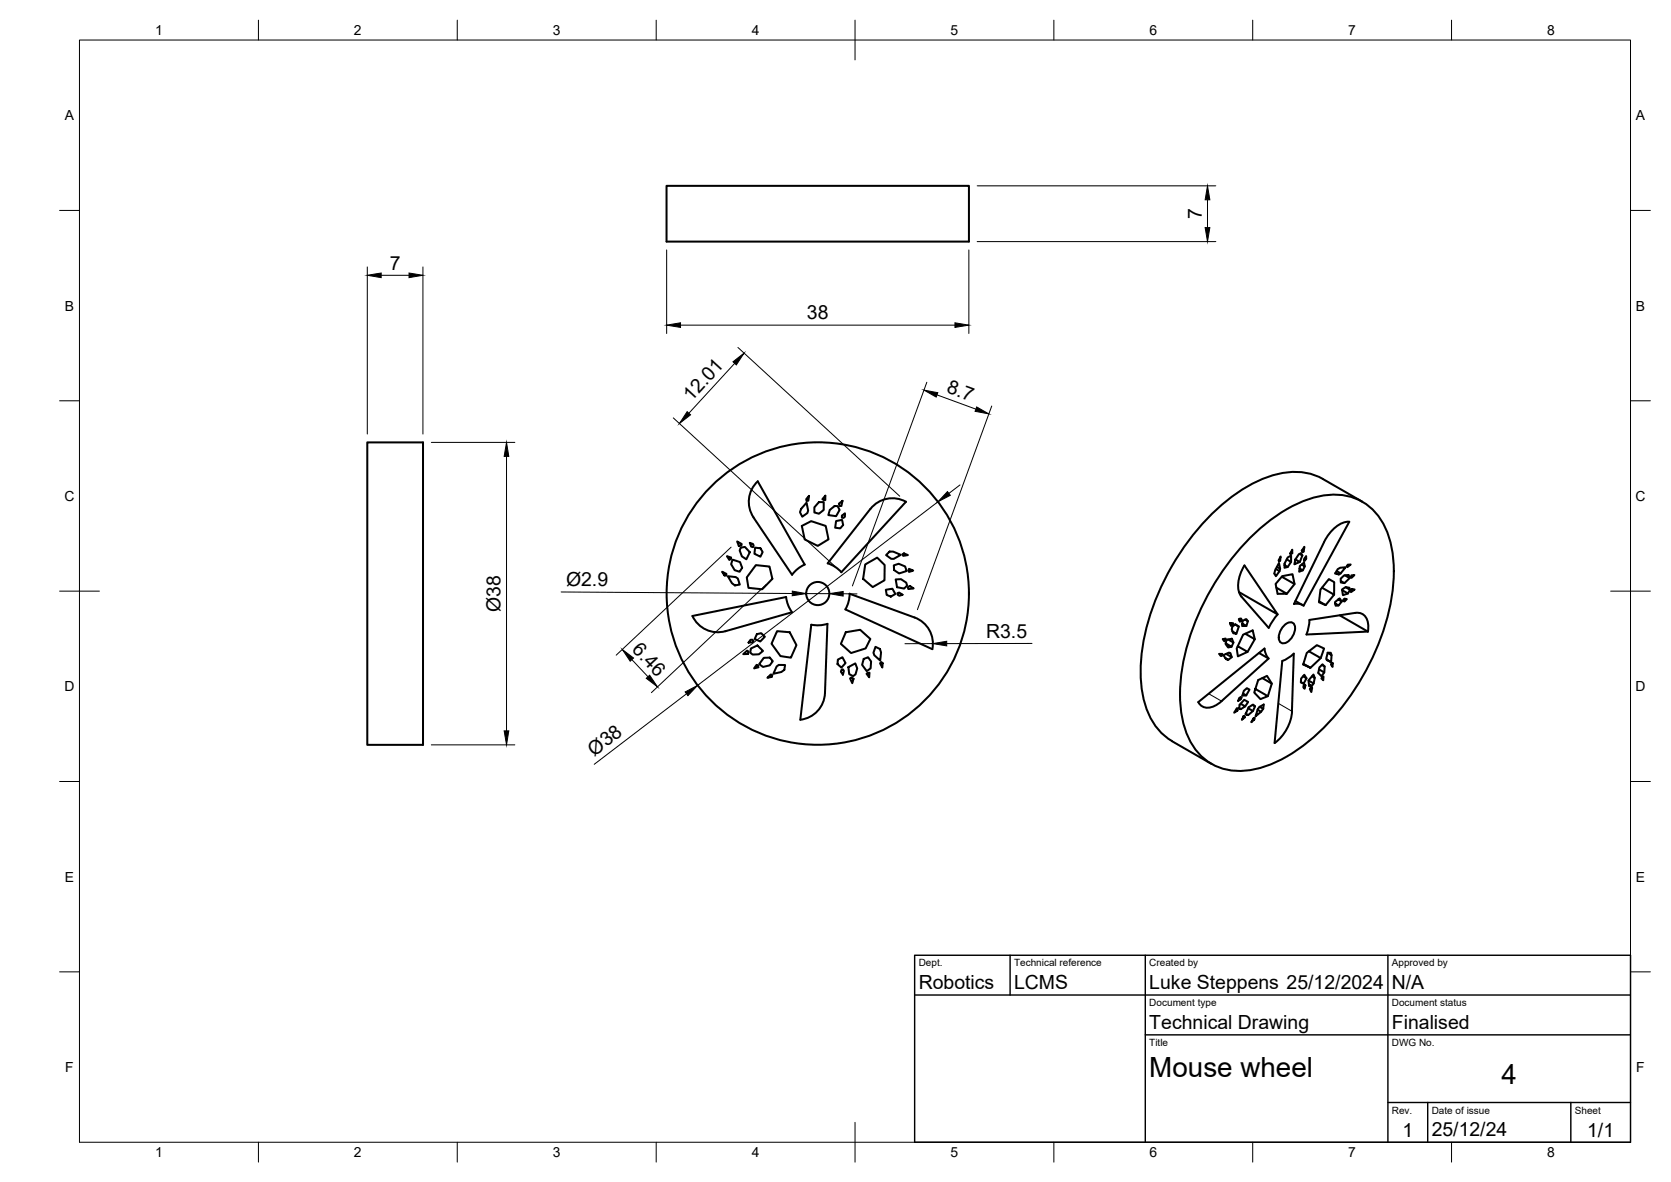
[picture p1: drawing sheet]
<svg xmlns="http://www.w3.org/2000/svg" width="420mm" height="297mm" viewBox="0 0 420 297" stroke-linecap="round" stroke-linejoin="round" font-family="sans-serif">
<!-- layer: Visible -->
<g fill="none" stroke="#000" stroke-width=".51">
<path d="M167.6 46.7h76v14h-76zM92.4 111.2h14v76h-14zM182.8 139.8l1 .3-.1 .3-.3 .3zM185.4 136.1l1.1 .6-.1 .4h-.6zM186.2 137.6l1.1-.2 1.2 1.4-.8 1.8-1.2-.8-.5-1.4zM188.5 136.4l.8 .3 .2 .4-.2 .4-.4-.1zM189.9 137.6l1.3 .2 .6 .9-.6 1.2-1.5-.7zM190.5 121l11.8 20.9-1.9 1.2-1.2 1.3-9.7-14.4a7 7 0 0 1 1-9zM201.6 132.2l2.4-1.2 3.6 1.2 .7 3.3-2.7 1.7-3.3-1.6zM202.8 126.3l.4 2-.2 .6-1.3 .9-.6-1.1 .3-.8zM203.4 124.6l-.2 1.2-.4 .1-.1-.5zM205.9 126.2h1.2v2l-1.2 .9-1.1-.3v-1.3z"/>
<path d="M207.5 124.6v1.1h-.3l-.4-.3zM208.6 128.2l1.2-1h.8l.5 1-.9 1.5-1.9-.3zM210.2 130.9l1.5-.3 .3 1.3-.7 .9-1.3-.2zM210.9 126.6l.9-.7-.2 1.3h-.5zM211.7 129.6l.7-.6v.8l-.3 .4-.4-.1zM218.8 127.9l-10.7 13.7 2.1 1 1.4 1.2M218.9 127.9a7 7 0 0 1 8.9-1.8l-16.3 17.7M223.7 138.6h.9l1.9 .8-1.8 1h-.6l-1.3-.9zM226.9 139.3l.4-.2 1 .4-1.2 .2zM314.4 135.1a37.4 37.4 0 0 1 17.3-10.4 14.2 14.2 0 0 1 17.5 10.2 38.6 38.6 0 0 1-1 22.5 60.8 60.8 0 0 1-22.7 31.5 24.5 24.5 0 0 1-15.5 4.8 14 14 0 0 1-12-10.5 38.6 38.6 0 0 1 1-22.6 64.1 64.1 0 0 1 15.4-25.5zM324.6 138.8l.3 .2-.2 .2M324.9 139v-.9l-.5 1 .3 .1-.3-.1"/>
<path d="M326.8 139.2l.7 .4-.7 1.6M327.3 138.4l.7-1-.2 1.2M327.3 138.4l.5 .2-.3 .2zM327.5 139.6l-.4-.6-.5 .3-.9 1.3M342.5 126.1l-9.9-5.7a16.2 16.2 0 0 0-13.4-.7 43.9 43.9 0 0 0-20 15.7 58 58 0 0 0-12.4 33.4 22.5 22.5 0 0 0 4.2 14.2l2.3 2.3 1.4 .9 9.9 5.8M181.6 143.7l1 .5v.5l-.5-.1zM183 144.8l2 .2 .5 .4 .5 1.5-1.2 .2-.8-.5zM184.2 140.6l1.9 .7 .5 1.4-.6 1-1.3-.4-.9-1.5zM190.1 142l3.4 .4 .7 3.1-2.6 2.6-3.4-.4-.4-2.6zM190.3 159.4l1.1-.3 .9 .9-1.1 1.2-1.4-.6zM195.4 158.6l3.2 .3 1.7 3.2-1.4 3.2-2.7-.4-2.2-3.1zM199.1 153.9l-16.7 4.7"/>
<path d="M199.1 153.8l-.8-1.5-.6-2.3-23.6 4.8a7 7 0 0 0 8.3 3.8M204 157l1.7 .1 2.3-.3-.6 17.4a7 7 0 0 1-6.2 6.7l2.8-23.9M212.6 153.1l21.8 10a7 7 0 0 0-4.4-7.9M212.7 158.9l3.6-.6 2.5 2.3-1.1 2.3-3.7 1.2-2.6-2.3zM213.6 149.2l16.4 6M213.6 149.2l-.2 1.7-.8 2.2M217.6 141.8l3-1.7 1.8 1.9v3.8l-3 1.7-2.4-2zM222.7 148.2l1.7-.3 .7 1.4-1.1 .6-1.1-.4zM224.7 142.1l1.3-.4 1.6 .7 .4 1.1-1.9 .6-1.3-.8zM225.2 145.6l1.3-.1 1.4 .9 .2 .7-.8 .8-1.7-.3zM225.7 149.1l.4-.2 .8 .6-.8 .2-.4-.3zM228.3 147.6l.5-.4 .9 .7-1.3 .1z"/>
<path d="M228.6 142.9l1 .5-1 .3zM309.3 156.6l.7 .4 .1-.4h-.9l.3 .7 .5-.3M310.6 156.9l.9 .6-.6 1.8M311.5 157.5l-.9-.6-.7 .6-.2 .7 .4 .9 .8 .2-1-.6M311.8 155.5l.4 .3-.1 .3M312.2 155.8l-.1-.4-.6 .2 .2 .6 .4-.1-.5-.3M312.9 142.1a8.1 8.1 0 0 0-1.1 7.2l7.2 8.5 1.2-2.1 1.1-1.3M312.9 142.1l8.3 12.3-9.7-5.6M313.1 155.7l.7 .4-.4 1.2M313.1 159.3l2.4 1.3-1.8 3.2M313.8 156.1l-.4-.5-1 .4-.1 1.3h1.1l-1-.6M321.1 142.5l.8 .4-.2 .6"/>
<path d="M321.6 140.7l.3 .2-.3 .2-.1-.3 .5-.9-.1 1M321.9 142.9l-.3-1.4-1 1.8-.2 .8 .4 .7 .9-1.3-.9-.5M322.3 144.9l3.2 1.9-1.9 2.4M322.7 157.4a1.75 1.75 0 0 1 2.7-.6 3.8 3.8 0 0 1-2.9 4.9 1.76 1.76 0 0 1-.8-2.7zM323.5 140.6l1.1 .6-.8 1.3M324.6 141.2v-1.6l-.8 .5-.8 1.5v1.1l.8-.2-.8-.5M325.5 146.8l-.5-2.5-2.6 .5-1.7 2 .5 2.4h2.4l-2.7-1.5M325.7 140.6l1.1 .6-1.3 .6zM325.7 151l1.9 1.1M327.3 141.9l.8 .4-.5 1M327.8 152.2l-1.4-.5-1 .1 7.5-15.6a8.9 8.9 0 0 1 5.7-5.1h.7l-11.5 21.1M328.1 142.3l-.2-.9-1.1 .8-.1 1.5 .9-.4-.8-.4"/>
<path d="M328.1 140.2l.3 .2-.3 .4M328.4 140.4v-.7l-.5 .9v.3l.2-.1-.2-.1M329.2 155.8l11.6-1.8a2.74 2.74 0 0 1 3.2 2.9v1.8M329.2 155.8l-.1 1.8-.6 1.8M332.4 147.7l3 1.7-2.1 2.7-1.6-1M335.4 149.4l.1-3.1-1.4-.8-2.1 2.7-.4 3.1 1.7 .8M335.9 143.9l.7 .5-.9-.3 .7-1.1 .6-.3 1.3-.1-1.2 1.5M336.1 143.5l1 .6-.5 .3M336.5 150.7l.9 .5-.6-.8-1.1 .9 .1 .9h.8l-.9-.5M336.8 154.6l7.1 4.1-15.4 .8M337.4 151.2l-.8 1M337.8 150.9l.3 .2h-.3l-.1-.3 .4-.3 .5 .1-.5 .5"/>
<path d="M338.2 144.6l1.2 .7-1.3 1.2-1-.5M338.3 147.6l1.2 .6-.6 .9-1.4-.8M338.9 141.9h.7l-.8 .6-.2-.2zM339.4 145.3l-.3-.8-1.1 .1-.9 .8v1l1 .1M339.5 148.2l-.2-.5-.9-.2-1 .6 .3 1.5 1.2-.5M339.8 144.6l.8-.1-.8 .7zM339.9 148l.7 .2-.9 .6-.1-.3zM186.9 164.4l1-.9 .3 .3-.2 .5zM188.7 160.8h.5l.3 .2-.3 .4-1 .1zM188.8 163l1.6-.8 1.5 1.4-1.1 .8-1.5 .1-.7-.5zM190.2 167.1l.5 .6-1.1 .3zM192 165.3h1.6l.7 .9-.8 1-1.6 .4-1-.7z"/>
<path d="M193 170.3l.8-.8 .4 .2-.2 .4zM195.3 167.5l.5-.4h1.6l-.2 1.2-.7 .6-2 .4zM210.7 165.8l1.1-.6 .8 1.4-1 1.2-1-.9zM211.6 168.4l.3-.2 .3 .4-.3 .9-.5-.7zM213.3 167.6l1.8-.9 .4 1.3-.4 1.5-.6 .4-1-.5zM213.7 170.5l.4-.3 .5 .4-.3 1.1zM217.2 165.6l1.1-.4 .7 1-.1 1.8-1 .7-1.1-1.6zM217.9 169.3l.7-.2-.1 1.1zM220.1 162.5l1.2 .6 .2 .9-.2 2-1.5-1.3-.2-.7zM221.6 166.4l.3 .3-.1 1.1-.5-1.1zM306.6 164.3l.7 .4v-.4h-.7l.4 .6 .3-.2M307.7 160.6l.4 .2-.3 .4-.4-.6 .8-.1-.1 .3"/>
<path d="M308.3 164.3l1.4 .8-.3-1-.4-.1-1.4 .6 .7 1.1 .5 .1-.7-.4M308.8 160.7l1.3 .8-.4 1M309.7 165.1l-.9 .7M310.1 161.5l-.3-1-1.4 .3-.2 1 .6 .9 .9-.2-1.5-.8M310.8 178.4l.3 .2-.8 .5 .7-1.1h.3l-.2 .6M312 176.9l1.1 .6-1.1 .7M312 175.2l.2 .1-.2 .4-.4-.2M312.2 175.3l-.2-.1-.4 .2-.3 .8 .7-.5M312.5 174.3l.9 .5h-1l.4-1.2 .7-.7 .7 .4-.8 1.5M313.1 177.5l.7-1.1-1-.5-1.1 1.3-.1 .9 .4 .1-.4-.2M313.9 178l1.1 .7-1.2 1M314.9 177.2l.7 .3-.6 1.2"/>
<path d="M315.5 160.6l-.5-2.2-2.4 1.1-1.6 3.5 .3 1.9 2.4-1.1-2.5-1.4M315.6 177.5l-.5-.4-1.1 .6-.8 1.8 .6 .2-.6-.3M316.5 164.1l2.5 1.4-11.9 10.7M316.7 177.6l.9 .5-.5 .8M317.4 170.4l2.4 1.4-1 3.1M317.6 178.1l.2-1.1-1.1 .7-.4 .5-.6 1.8 1.4-1.1-.9-.5M319 165.5l-.7-1.1-.4-1.4-16.6 13.4a2.86 2.86 0 0 0 4.3 .9l1.6-1.1M319.8 171.8l-1.2-2-2.2 1.1-1 3.1 1.5 1.7 1.9-.8-3.2-1.8M327.6 170l.9 .5-.7 1.3-.7-.4M328 172.1l.2 .1-.2-.2-.3 .7 .3 .4 .2-.9M328.5 170.5l-.5-.9-.8 .9-.1 1 .7 .3M329 171l1.3 .8-.4 .6"/>
<path d="M329.1 163.7l3 1.7-2.6 2.4M329.6 172.8l.3 .1-.2 1-.4-.8zM329.9 170l.7 .4-.3 1.4M330.6 170.4l-.3-.9-1.3 1.5 .2 1.4h.7l-.8-.5M332.1 165.4l.8-2.4-1.8-.9-2.5 2-.9 2.9 1.8 .8-1.8-1M332.4 167.1l.7 .4-.1 1.5M332.5 170.2l.3-.2-.1 .9-.4-.4zM333.1 167.5l-.6-.6-.8 .8-.2 1.4 .8 .9 .7-1-1.3-.8M333.8 164.1l1 .5-.1 1.8M334.8 164.6l-.2-.6h-.8l-.3 1.5 .1 .4 1.1 .5-1.1-.7M334.9 166.6l.2 .1-.1 .9-.4-.6zM312.7 180l.3 .2-.7 .7 .4-1 .3 .3"/>
<path d="M315.1 180.7l.3 .2-.8 .6 .6-1.1h.3l-.1 .5M320.5 186.7a11.1 11.1 0 0 0 4.4-8l.4-14.4-1.4 1.1-1.5 .7-1.9 20.6"/>
<circle cx="205.6" cy="149.2" r="38"/>
<circle cx="205.6" cy="149.2" r="2.91"/>
</g>
<!-- layer: Visible Narrow -->
<path d="M303.9 174.3l3.2 1.9M321.4 176.7l3.4 2" fill="none" stroke="#000" stroke-width=".25"/>
<!-- layer: BORDER -->
<g fill="none" stroke="#000" stroke-width=".25">
<path d="M20 10.1h390v276.9h-390zM65 5.1v5M115 5.1v5M165 5.1v5M215 5.1v10M265 5.1v5M315 5.1v5M365 5.1v5M15 52.9h5M410 52.9h5M15 100.7h5M410 100.7h5"/>
<path d="M15 148.6h10M405 148.6h10M15 196.4h5M410 196.4h5M15 244.2h5M410 244.2h5M65 287v5M115 287v5M165 287v5M215 282.1v9.9M265 287v5M315 287v5"/>
<path d="M365 287v5"/>
</g>
<!-- layer: TITLEBLOCK -->
<path d="M230 240.1h180v46.9h-180zM230 250h180M254 240.1v9.9M288 240.1v46.9M349 240.1v46.9M288 260.1h122M349 277.1h61M359 277.1v9.9M395 277.1v9.9" fill="none" stroke="#000" stroke-width=".36"/>
<!-- layer: FD_Dimensions -->
<g fill="none" stroke="#000" stroke-width=".25">
<path d="M245.7 46.7h60M303.6 50.2v7M92.4 67.1v42M95.8 69.2h7M106.3 67.1v42M167.6 62.8v21M243.6 62.8v21M245.7 60.7h60M171.1 81.7h69M184.7 91.3l-11.5 12.6M185.5 87.3l40.7 37.4M233 96.1l-18.7 51.1"/>
<path d="M235.6 99.2l9.8 3.6M108.5 111.2h21M127.4 114.7v69M169.3 105l40.7 37.4M249.4 102l-18.7 51.2M183.8 137.5l-28.9 27.1M235.8 126.1l-60.4 46.1M241.4 121.9l-2.8 2.1M141.1 148.8l58.1 .3M192.7 146.9l-28.9 27.2M202.7 149.2h5.8M212 149.2l3.5 .1"/>
<path d="M158.9 165.8l4 4.3M172.6 174.4l-23.2 17.7M234.5 161.7l-7 .1M259.5 161.7h-21.5M108.5 187.2h21"/>
</g>
<g fill="#000" stroke="#000" stroke-width=".25">
<path d="M303.6 46.7l.6 3.5h-1.2zM303 57.2h1.2l-.6 3.5zM92.4 69.2l3.4-.6v1.2zM102.8 68.6l3.5 .6-3.5 .6zM167.6 81.7l3.5-.6v1.2zM184.3 90.9l2.8-2.2-2 3zM232.3 98l3.5 .7-.4 1.1zM240.1 81.1l3.5 .6-3.5 .6zM127.4 111.2l.5 3.5h-1.1zM172.8 103.4l.8 .9-2.8 2.1zM245.6 102.3l3 1.7-3.4-.6zM238.2 123.5l.8 1-3.2 1.6z"/>
<path d="M199.2 148.6l3.5 .6-3.5 .5zM208.5 149.2l3.5-.6v1.2zM156.5 163.2l2.8 2.2-.8 .8zM162.5 170.5l.8-.8 2 2.9zM172.3 173.9l3.1-1.7-2.4 2.6zM234.5 161.7l3.5-.6v1.2zM126.8 183.7h1.1l-.5 3.5z"/>
</g>
<g font-size="7">
<text x="289" y="270.6">Mouse wheel</text>
<text x="377.5" y="272.3">4</text>
</g>
<g font-size="4.9">
<text x="302.2" y="55.1" transform="rotate(-90 302.2 55.1)">7</text>
<text x="98" y="67.8">7</text>
<text x="202.9" y="80.2">38</text>
<text x="173.9" y="101" transform="rotate(-47 173.9 101)">12.01</text>
<text x="237.8" y="98.5" transform="rotate(20 237.8 98.5)">8.7</text>
<text x="142.3" y="147.2">Ø2.9</text>
<text x="125.8" y="153.8" transform="rotate(-90 125.8 153.8)">Ø38</text>
<text x="247.9" y="160.3">R3.5</text>
<text x="158.7" y="163.5" transform="rotate(47 158.7 163.5)">6.46</text>
<text x="149.4" y="190.1" transform="rotate(-37 149.4 190.1)">Ø38</text>
<text x="231" y="248.5">Robotics</text>
<text x="255" y="248.5">LCMS</text>
<text x="289" y="248.5">Luke Steppens 25/12/2024</text>
<text x="350" y="248.5">N/A</text>
<text x="289" y="258.6">Technical Drawing</text>
<text x="350" y="258.6">Finalised</text>
<text x="352.6" y="285.7">1</text>
<text x="360" y="285.5">25/12/24</text>
<text x="399.1" y="285.7">1/1</text>
</g>
<g font-size="3.5">
<text x="39" y="8.8">1</text>
<text x="89" y="8.8">2</text>
<text x="139" y="8.8">3</text>
<text x="189" y="8.8">4</text>
<text x="239" y="8.8">5</text>
<text x="289" y="8.8">6</text>
<text x="339" y="8.8">7</text>
<text x="389" y="8.8">8</text>
<text x="16.3" y="30.2">A</text>
<text x="411.3" y="30.2">A</text>
<text x="16.3" y="78">B</text>
<text x="411.3" y="78">B</text>
<text x="16.2" y="125.9">C</text>
<text x="411.2" y="125.9">C</text>
<text x="16.2" y="173.7">D</text>
<text x="411.2" y="173.7">D</text>
<text x="16.3" y="221.6">E</text>
<text x="411.3" y="221.6">E</text>
<text x="16.4" y="269.4">F</text>
<text x="411.4" y="269.4">F</text>
<text x="39" y="290.8">1</text>
<text x="89" y="290.8">2</text>
<text x="139" y="290.8">3</text>
<text x="189" y="290.8">4</text>
<text x="239" y="290.8">5</text>
<text x="289" y="290.8">6</text>
<text x="339" y="290.8">7</text>
<text x="389" y="290.8">8</text>
</g>
<g font-size="2.5">
<text x="231" y="242.9">Dept.</text>
<text x="255" y="242.9">Technical reference</text>
<text x="289" y="242.9">Created by</text>
<text x="350" y="242.9">Approved by</text>
<text x="289" y="252.8">Document type</text>
<text x="350" y="252.8">Document status</text>
<text x="289" y="262.9">Title</text>
<text x="350" y="262.9">DWG No.</text>
<text x="350" y="279.9">Rev.</text>
<text x="360" y="279.9">Date of issue</text>
<text x="396" y="279.9">Sheet</text>
</g>
</svg>
